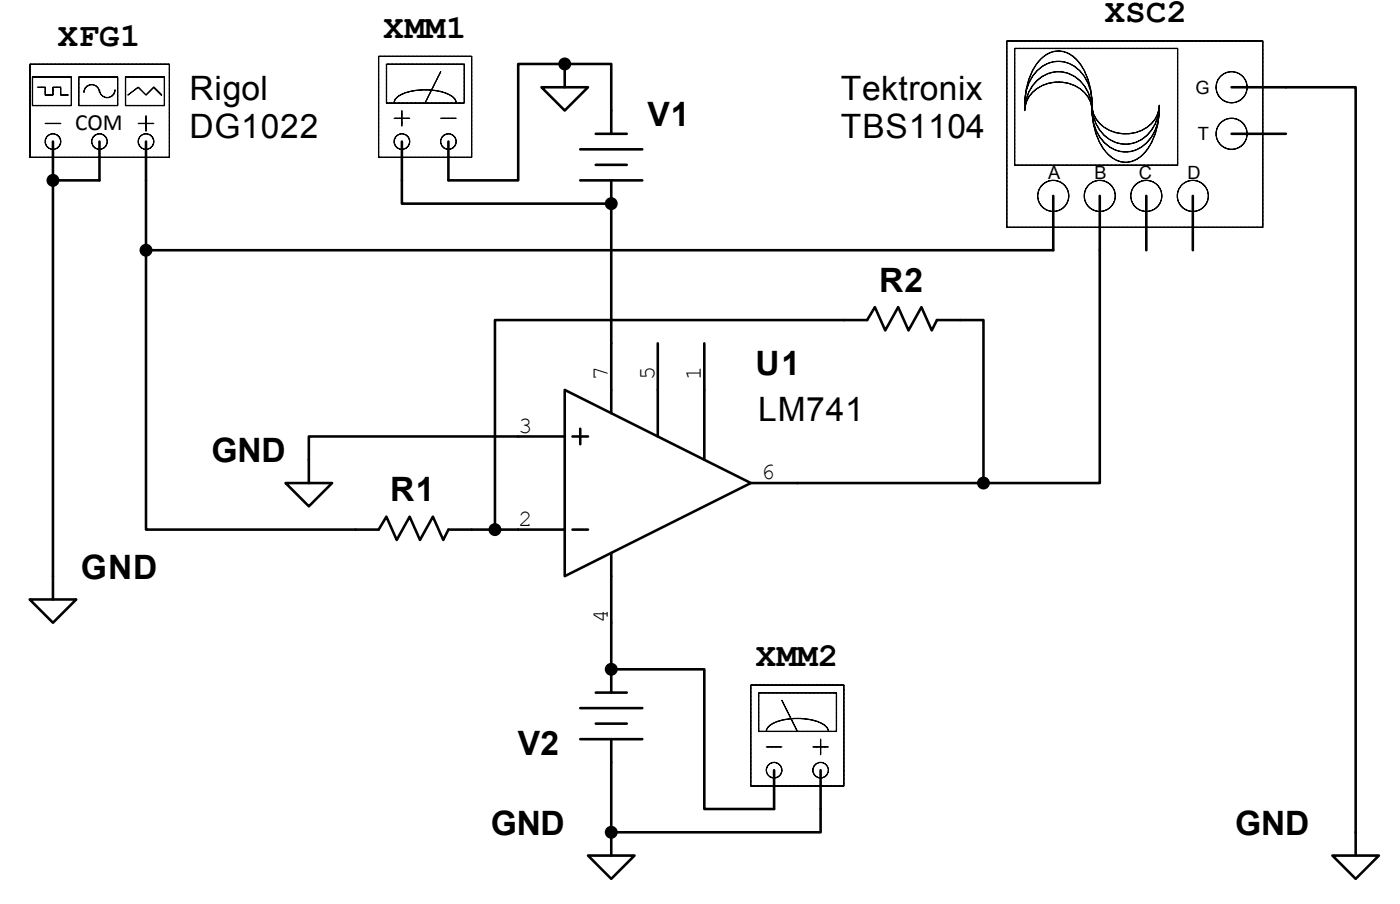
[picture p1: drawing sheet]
<svg xmlns="http://www.w3.org/2000/svg" width="143mm" height="92mm" viewBox="0 0 143 92" stroke-linecap="round" stroke-linejoin="round" font-family="sans-serif">
<path d="M103.1 4.2h26.2v19h-26.2z" fill="none" stroke="#000" stroke-width=".13"/>
<circle cx="107.8" cy="20" r="1.59" fill="#fff"/>
<circle cx="107.8" cy="20" r="1.59" fill="none" stroke="#000" stroke-width=".13"/>
<path d="M107.8 20v3.2" fill="none" stroke="#000" stroke-width=".26"/>
<circle cx="112.6" cy="20" r="1.59" fill="#fff"/>
<circle cx="112.6" cy="20" r="1.59" fill="none" stroke="#000" stroke-width=".13"/>
<path d="M112.6 20v3.2" fill="none" stroke="#000" stroke-width=".26"/>
<circle cx="126.1" cy="8.9" r="1.59" fill="#fff"/>
<circle cx="126.1" cy="8.9" r="1.59" fill="none" stroke="#000" stroke-width=".13"/>
<path d="M126.1 8.9h3.1" fill="none" stroke="#000" stroke-width=".26"/>
<circle cx="126.1" cy="13.7" r="1.59" fill="#fff"/>
<circle cx="126.1" cy="13.7" r="1.59" fill="none" stroke="#000" stroke-width=".13"/>
<path d="M126.1 13.7h3.1" fill="none" stroke="#000" stroke-width=".26"/>
<path d="M103.9 5h16.6v11.9h-16.6z" fill="#fff"/>
<path d="M103.9 5h16.6v11.9h-16.6zM104.9 10.8a6.7 6.7 0 0 1 1.7-4.8 2.46 2.46 0 0 1 4 .5 7.1 7.1 0 0 1 1.2 4.3" fill="none" stroke="#000" stroke-width=".13"/>
<circle cx="117.3" cy="20" r="1.59" fill="#fff"/>
<circle cx="117.3" cy="20" r="1.59" fill="none" stroke="#000" stroke-width=".13"/>
<path d="M117.3 20v3.2" fill="none" stroke="#000" stroke-width=".26"/>
<circle cx="122.1" cy="20" r="1.59" fill="#fff"/>
<g fill="none" stroke="#000" stroke-width=".13">
<path d="M104.9 10.5a4.2 4.2 0 0 1 2.8-4.1 3.3 3.3 0 0 1 3.8 2.5l.2 .8 .1 .8M105.9 8.5a3.2 3.2 0 0 1 5.3 .6l.3 .7 .2 .7 .1 .8a3.2 3.2 0 0 0-3.5-2.9 3.2 3.2 0 0 0-3.4 2.9 4.3 4.3 0 0 1 1-2.8zM111.8 11a6.7 6.7 0 0 0 1.7 4.8 2.46 2.46 0 0 0 3.9-.5 7.1 7.1 0 0 0 1.3-4.3M111.8 11.3a4.2 4.2 0 0 0 2.7 4.2 3.3 3.3 0 0 0 3.9-2.5l.2-.8 .1-.9M111.8 10.8a3.2 3.2 0 0 0 3.4 2.9 3.2 3.2 0 0 0 3.5-2.9 3.7 3.7 0 0 1-3.5 3.9 3.7 3.7 0 0 1-3.4-3.9z"/>
<circle cx="122.1" cy="20" r="1.59"/>
</g>
<path d="M129.2 8.9h2.4M129.2 13.7h2.4M107.8 23.2v2.4M112.6 23.2v2.4M117.3 23.2v2.4M122.1 20v5.6" fill="none" stroke="#000" stroke-width=".26"/>
<path d="M3.1 6.6h14.2v9.5h-14.2z" fill="#fff"/>
<path d="M3.1 6.6h14.2v9.5h-14.2z" fill="none" stroke="#000" stroke-width=".13"/>
<circle cx="14.9" cy="14.5" r=".79" fill="#fff"/>
<g fill="none" stroke="#000" stroke-width=".13">
<path d="M14.2 12.6h1.5"/>
<circle cx="14.9" cy="14.5" r=".79"/>
</g>
<path d="M14.9 14.5v1.6" fill="none" stroke="#000" stroke-width=".26"/>
<circle cx="10.2" cy="14.5" r=".79" fill="#fff"/>
<circle cx="10.2" cy="14.5" r=".79" fill="none" stroke="#000" stroke-width=".13"/>
<path d="M10.2 14.5v1.6" fill="none" stroke="#000" stroke-width=".26"/>
<circle cx="5.4" cy="14.5" r=".79" fill="#fff"/>
<g fill="none" stroke="#000" stroke-width=".13">
<path d="M4.6 12.6h1.6M14.9 11.8v1.6"/>
<circle cx="5.4" cy="14.5" r=".79"/>
</g>
<path d="M5.4 14.5v1.6" fill="none" stroke="#000" stroke-width=".26"/>
<path d="M12.9 7.9h3.9v2.9h-3.9z" fill="#fff"/>
<path d="M12.8 7.9h4v2.9h-4zM13.1 9.7l1.1-.8 .7 .8 .8-.8 .8 .8" fill="none" stroke="#000" stroke-width=".13"/>
<path d="M8.1 7.9h3.9v2.9h-3.9z" fill="#fff"/>
<path d="M8.1 7.9h3.9v2.9h-3.9zM8.6 9.5a.79 .79 0 0 1 .8-.8 .79 .79 0 0 1 .8 .8M10.2 9.2a.79 .79 0 0 0 .8 .8 .79 .79 0 0 0 .8-.8" fill="none" stroke="#000" stroke-width=".13"/>
<path d="M3.4 7.9h3.9v2.9h-3.9z" fill="#fff"/>
<path d="M3.3 7.9h4v2.9h-4zM3.8 8.9h.8v.8h.8v-.8h.8v.8h.8" fill="none" stroke="#000" stroke-width=".13"/>
<g fill="none" stroke="#000" stroke-width=".26">
<path d="M5.4 16.1v2.3M10.2 16.1v2.3M14.9 16.1v2.3M55.4 8.9h4.8l-2.4 2.4zM57.8 6.5v2.4M59.4 18.4h6.3M59.4 15.3h6.3M61 16.9h3.2M61 13.7h3.2M62.6 11.3v2.4M62.6 18.4v2.4M57.8 39.9l19.1 9.5-19.1 9.5z"/>
<path d="M62.6 35.1v7.2M67.3 35.1v9.5M72.1 35.1v11.9M53 44.6h4.8M53 54.2h4.8M58.6 44.6h1.6M58.6 54.2h1.6M59.4 43.8v1.6M62.6 56.5v7.2M76.9 49.4h4.7M59.4 75.6h6.3M59.4 72.4h6.3"/>
<path d="M61 74h3.2M61 70.8h3.2M62.6 68.5v2.3M62.6 75.6v2.4M60.2 87.5h4.8l-2.4 2.4zM62.6 85.1v2.4"/>
</g>
<path d="M38.8 5.8h9.5v10.3h-9.5z" fill="#fff"/>
<path d="M38.8 5.8h9.5v10.3h-9.5z" fill="none" stroke="#000" stroke-width=".13"/>
<path d="M39.6 6.6h7.9v3.9h-7.9z" fill="#fff"/>
<path d="M39.6 6.6h7.9v3.9h-7.9zM45.1 7.3l-1.6 3.2" fill="none" stroke="#000" stroke-width=".13"/>
<circle cx="41.1" cy="14.5" r=".79" fill="#fff"/>
<circle cx="41.1" cy="14.5" r=".79" fill="none" stroke="#000" stroke-width=".13"/>
<circle cx="45.9" cy="14.5" r=".79" fill="#fff"/>
<g fill="none" stroke="#000" stroke-width=".13">
<path d="M40.3 10.5a1.43 1.43 0 0 1 1.2-1 6 6 0 0 1 4.9 .4l.2 .3 .1 .3M40.3 12.1h1.6M41.1 11.3v1.6M45.1 12.1h1.6"/>
<circle cx="45.9" cy="14.5" r=".79"/>
</g>
<path d="M41.1 14.5v3.9M45.9 14.5v3.9" fill="none" stroke="#000" stroke-width=".26"/>
<path d="M76.9 70.1h9.5v10.3h-9.5z" fill="#fff"/>
<path d="M76.9 70.1h9.5v10.3h-9.5z" fill="none" stroke="#000" stroke-width=".13"/>
<path d="M77.7 70.9h7.9v3.9h-7.9z" fill="#fff"/>
<path d="M77.7 70.9h7.9v3.9h-7.9zM80 71.6l1.6 3.2" fill="none" stroke="#000" stroke-width=".13"/>
<circle cx="84" cy="78.8" r=".79" fill="#fff"/>
<circle cx="84" cy="78.8" r=".79" fill="none" stroke="#000" stroke-width=".13"/>
<circle cx="79.2" cy="78.8" r=".79" fill="#fff"/>
<g fill="none" stroke="#000" stroke-width=".13">
<path d="M78.4 74.8a1.43 1.43 0 0 1 1.2-1 6 6 0 0 1 4.9 .4l.2 .3 .1 .3M78.4 76.4h1.6M83.2 76.4h1.6M84 75.6v1.6"/>
<circle cx="79.2" cy="78.8" r=".79"/>
</g>
<g fill="none" stroke="#000" stroke-width=".26">
<path d="M10.2 18.4h-4.8v42.9M14.9 18.4v7.2M41.1 18.4v2.4h21.5v14.3M62.6 11.3v-4.8h-9.6v11.9h-7.1M131.6 8.9h7.2v78.6M14.9 25.6v28.6h23.9l.8-1.4 1 2.4 1.3-2.4 1.1 2.4 1.3-2.4 1.1 2.4 .5-1h7.1M14.9 25.6h92.9M112.6 25.6v23.8h-11.9M29.2 49.4h4.8l-2.4 2.4zM53 44.6h-21.4v4.8M81.6 49.4h19.1M100.7 49.4v-16.7h-4.8l-.5 1.1-1.1-2.4-1.3 2.4-1.1-2.4-1.3 2.4-1-2.4-.8 1.3h-38.1v21.5"/>
<path d="M3 61.3h4.8l-2.4 2.4zM62.6 78v7.1h21.4v-6.3M62.6 63.7v4.8h9.5v14.2h7.1v-3.9M136.4 87.5h4.8l-2.4 2.4z"/>
<circle cx="5.4" cy="18.4" r=".53"/>
<circle cx="57.8" cy="6.5" r=".53"/>
<circle cx="14.9" cy="25.6" r=".53"/>
<circle cx="62.6" cy="20.8" r=".53"/>
<circle cx="50.7" cy="54.2" r=".53"/>
<circle cx="100.7" cy="49.4" r=".53"/>
<circle cx="62.6" cy="68.5" r=".53"/>
<circle cx="62.6" cy="85.1" r=".53"/>
</g>
<g fill="#000">
<circle cx="5.4" cy="18.4" r=".53"/>
<circle cx="57.8" cy="6.5" r=".53"/>
<circle cx="14.9" cy="25.6" r=".53"/>
<circle cx="62.6" cy="20.8" r=".53"/>
<circle cx="50.7" cy="54.2" r=".53"/>
<circle cx="100.7" cy="49.4" r=".53"/>
<circle cx="62.6" cy="68.5" r=".53"/>
<circle cx="62.6" cy="85.1" r=".53"/>
</g>
<g font-size="3.4">
<text x="5.9" y="4.7">XFG1</text>
<text x="39.3" y="3.9">XMM1</text>
<text x="113.1" y="2.2">XSC2</text>
<text x="19.4" y="10.2">Rigol</text>
<text x="86.1" y="10.2">Tektronix</text>
<text x="19.4" y="14.1">DG1022</text>
<text x="66.3" y="12.9">V1</text>
<text x="86.1" y="14.1">TBS1104</text>
<text x="90" y="29.8">R2</text>
<text x="77.3" y="38.3">U1</text>
<text x="21.7" y="47.3">GND</text>
<text x="77.6" y="43">LM741</text>
<text x="39.9" y="51.3">R1</text>
<text x="8.3" y="59.2">GND</text>
<text x="77.4" y="68.2">XMM2</text>
<text x="53" y="77.2">V2</text>
<text x="50.2" y="85.4">GND</text>
<text x="126.4" y="85.4">GND</text>
</g>
<g font-size="2.4">
<text x="7.7" y="13.3">COM</text>
<text x="62.2" y="38.8" transform="rotate(-90 62.2 38.8)">7</text>
<text x="67" y="38.8" transform="rotate(-90 67 38.8)">5</text>
<text x="71.7" y="38.8" transform="rotate(-90 71.7 38.8)">1</text>
<text x="53.1" y="44.2">3</text>
<text x="53.1" y="53.8">2</text>
<text x="77.9" y="49">6</text>
<text x="62.2" y="63.7" transform="rotate(-90 62.2 63.7)">4</text>
</g>
<g font-size="1.9">
<text x="122.4" y="9.6">G</text>
<text x="122.6" y="14.3">T</text>
<text x="107.3" y="18.3">A</text>
<text x="112" y="18.3">B</text>
<text x="116.6" y="18.3">C</text>
<text x="121.6" y="18.3">D</text>
</g>
</svg>
